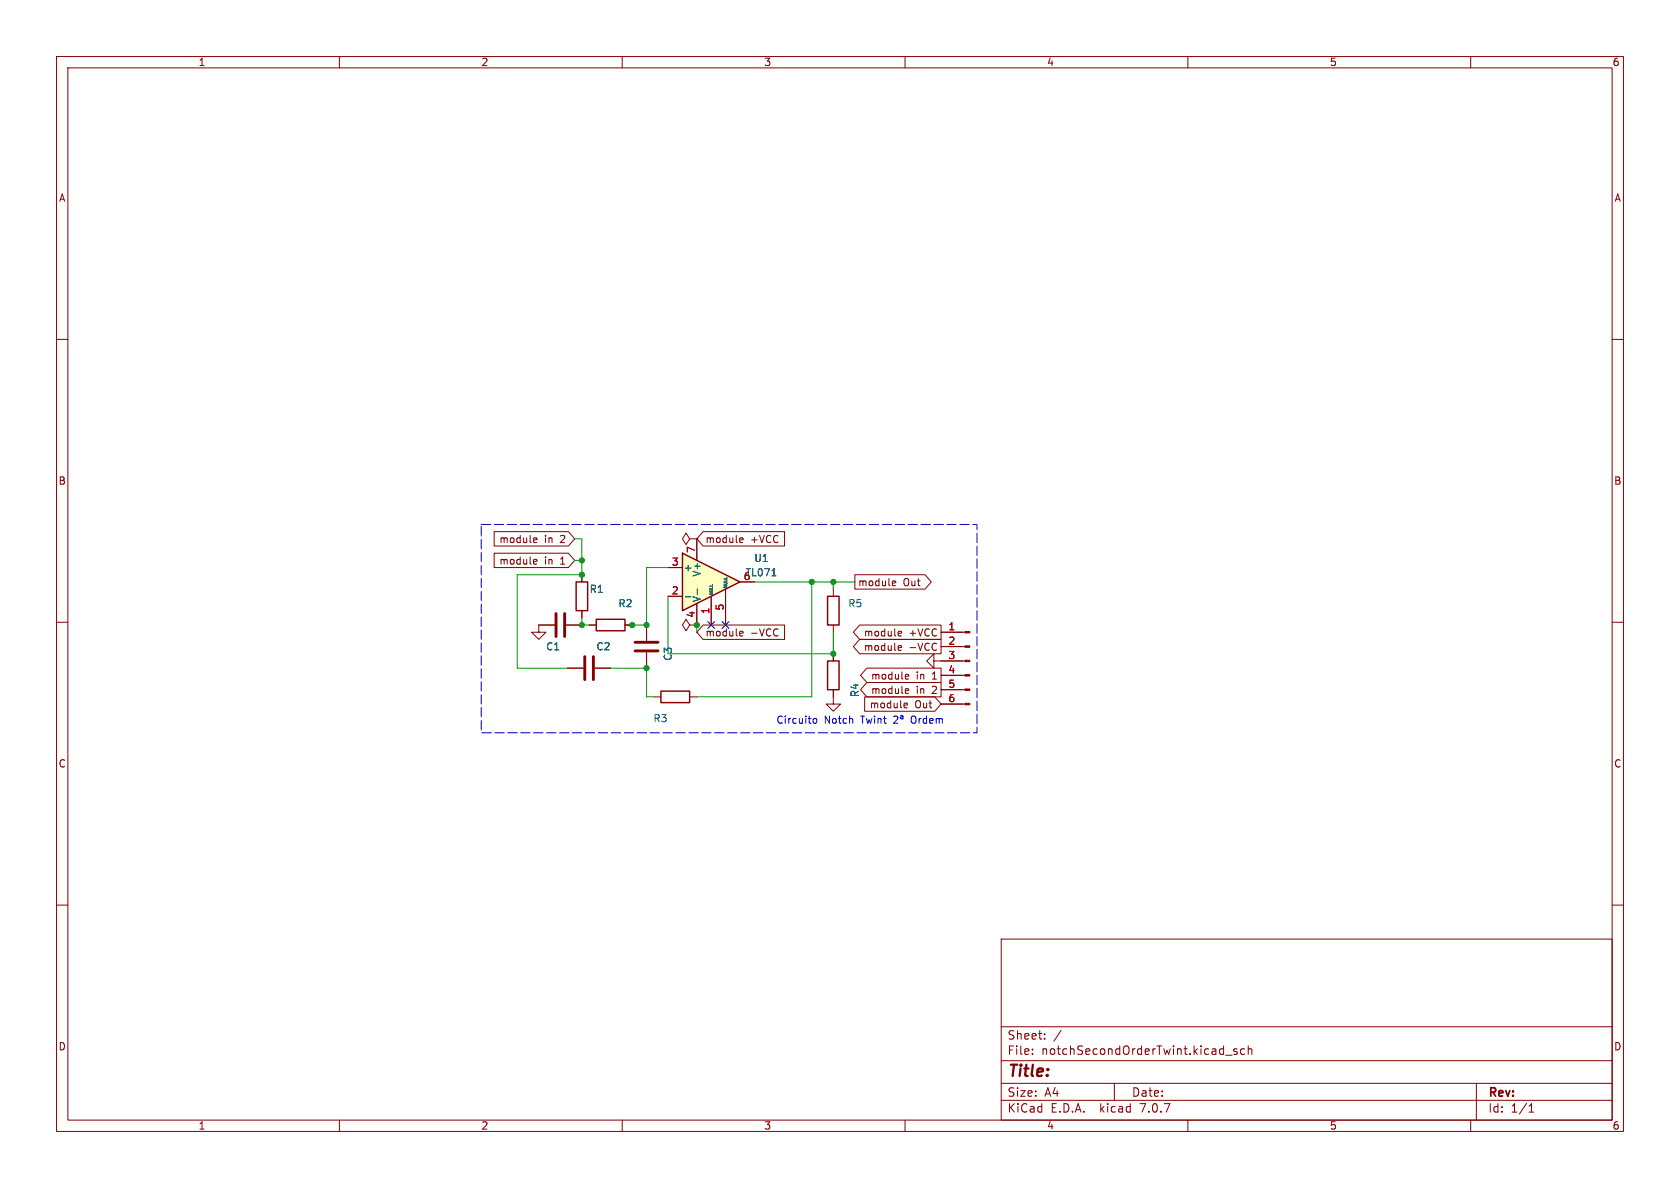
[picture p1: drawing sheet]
<svg xmlns="http://www.w3.org/2000/svg" width="297mm" height="210mm" viewBox="0 0 297 210" stroke-linecap="round" stroke-linejoin="round" font-family="sans-serif">
<g fill="none" stroke="#840000" stroke-width=".18">
<path d="M10 10h277v190h-277zM12 12h273v186h-273zM60 10v2M110 10v2M160 10v2M210 10v2M260 10v2M10 60h2M285 60h2M10 110h2M98 110.5h-2.8v1.3h1.3l-1.3 1.2-1.2-1.2h1.2M100.1 110.5h2.8"/>
<path d="M102.9 101.6v1.3M102.9 108v1.2M104.1 110.5h1.3M110.5 110.5h1.3M121.9 110.5l-.6-1-.7 1 .7 1 .6-1h1.3M123.2 110.5h.1M165.1 116.8v-1.2l-1.3 1.2 1.3 1.3v-1.3h5.5M166.4 119.4h4.2M166.4 114.3h4.2M166.4 111.8h4.2M285 110h2M147.3 123.2v1.3h1.3l-1.3 1.2-1.3-1.2h1.3"/>
<path d="M166.4 124.5h4.2M166.4 121.9h4.2M10 160h2M285 160h2M177 166h108v32h-108zM60 198v2M110 198v2M160 198v2M177 194.5h108M177 191.5h108M177 187.5h108M177 181.5h108"/>
<path d="M182.5 186.3v.1M182.5 185.5v.1M184.7 183.6v.1M184.7 182.8v.1M187.6 182.1l-1.3 2M197 191.5v3M210 198v2M216.7 186.5h1.1M218.7 185.5l-.4-.1-.2 .2 .1 .2 .5 .2v.3h-.6M220 185.5l-.4-.1-.3 .3v.4l.2 .2h.5M220.7 185.5l.2-.1 .3 .1 .1 .9M220.7 184.9v1.5"/>
<path d="M260 198v2M261 191.5v6.5M270.3 196.6h.9M270.3 195.5l.4-.4v1.5"/>
</g>
<path d="M101.9 102.9h2v5.1h-2zM105.4 109.5h5.1v2h-5.1z" fill="none" stroke="#840000" stroke-width=".25"/>
<path d="M98.3 108.5v4M99.8 108.5v4" fill="none" stroke="#840000" stroke-width=".51"/>
<g fill="#840000" stroke="#840000" stroke-width=".18">
<path d="M170.6 124.3h.8v.3h-.8z"/>
<path d="M170.6 121.8h.8v.2h-.8z"/>
<path d="M170.6 119.3h.8v.2h-.8z"/>
<path d="M170.6 116.7h.8v.3h-.8z"/>
<path d="M170.6 114.2h.8v.2h-.8z"/>
<path d="M170.6 111.6h.8v.3h-.8z"/>
</g>
<path d="M120.6 97.8l10.2 5.1-10.2 5.1z" fill="#ffffc2"/>
<path d="M120.6 97.8l10.2 5.1-10.2 5.1zM146.3 105.4h2v5.1h-2zM146.3 116.8h2v5.1h-2zM116.8 122.2h5.1v2h-5.1z" fill="none" stroke="#840000" stroke-width=".25"/>
<g fill="none" stroke="#840000" stroke-width=".18">
<path d="M87.4 94h13.1l1.1 1.3-1.1 1.2h-13.1zM87.4 97.8h13.1l1.1 1.3-1.1 1.2h-13.1zM94.5 95.1h.4v.3l-.6 .1M94.5 98.9h.4v.3l-.6 .1M94.9 95.9h-.4M94.9 99.7h-.4M121.9 95.3l-.6-1.1-.7 1.1 .7 1 .6-1h1.3M123.2 95.3h.1M123.2 95.3v3.8M124.3 94h14.4v2.5h-14.4l-1.1-1.2zM130.9 95.1h.4l.1 .3-.6 .1M131.3 95.9h-.4"/>
<path d="M95.2 110.5h2.8M100.1 110.5h2.8M100.3 118.1h2.8M102.9 101.6v1.3M102.9 108v1.2M104.1 110.5h1.3M105.2 118.1h2.7M110.5 110.5h1.3M114.3 110.5v2.8M114.3 115.3v2.8M118.1 105.4h2.5M118.1 100.3h2.5"/>
<path d="M123.2 110.5h.1M123.2 106.7v3.8M124.3 110.5h14.4v2.5h-14.4l-1.1-1.2zM125.7 105.4v5.1M128.3 104.1v6.4M130.8 102.9h2.5M130.9 111.6h.4l.1 .3-.6 .1M131.3 112.4h-.4M147.3 104.1v1.3M147.3 110.5v1.3M147.3 115.6v1.2M151.1 101.6h12.4l1.1 1.3-1.1 1.2h-12.4z"/>
<path d="M152 110.5h14.4v2.5h-14.4l-1.1-1.2zM152 113h14.4v2.6h-14.4l-1.1-1.3zM153.2 118.1h13.2v2.6h-13.2l-1.1-1.3zM157.9 102.7l.4 .1 .1 .2-.6 .1M158.3 103.5h-.4M159 111.6h.3l.1 .3-.6 .1M159 114.1l.3 .1 .1 .2-.6 .1M159.3 112.4h-.3M159.3 114.9l-.3 .1M160.2 119.2l.4 .1 .1 .2-.7 .1M160.6 120l-.4 .1M166.4 111.8h3.8"/>
<path d="M166.4 114.3h3.8M166.4 116.8h3.8M166.4 119.4h3.8M115.6 123.2h1.2M121.9 123.2h1.3M147.3 121.9v1.3M152.9 123.2h12.4l1.1 1.3-1.1 1.2h-12.4zM153.2 120.6h13.2v2.6h-13.2l-1.1-1.3zM160 124.3h.4v.3l-.6 .1M160.2 121.7l.4 .1 .1 .2-.7 .2M160.4 125.1h-.4M160.6 122.5l-.4 .1"/>
<path d="M166.4 121.9h3.8M166.4 124.5h3.8"/>
</g>
<path d="M121.2 105.5h.9M123.3 104.1v1M136.5 101.8h.7" fill="none" stroke="#006464" stroke-width=".18"/>
<path d="M103.4 116.1v4M104.9 116.1v4M112.3 113.5h4M112.3 115.1h4" fill="none" stroke="#840000" stroke-width=".51"/>
<path d="M143.8 127.1l.2-.1 .3 .1 .1 .5-.1 .2-.3 .1-.2-.2zM158 126.7l.5-.1 .2 .3-.8 1h.8M159.2 126.5h.4v.6M159.6 126.7h-.3l-.1 .2 .1 .2 .3-.1" fill="none" stroke="#0000c2" stroke-width=".18"/>
<path d="M85.1 92.7h87.6v36.8h-87.6v-36.8" fill="none" stroke="#0000c2" stroke-width=".18" stroke-dasharray="1.7 .6"/>
<path d="M101.6 99.1h1.3M101.6 95.3h1.3v6.3h-11.5v16.5h8.9M102.9 109.2v1.3h1.2M107.9 118.1h6.4v5.1h1.3M118.1 105.4v10.2h29.2v-3.8M118.1 100.3h-3.8v10.2h-3.8M123.2 110.5v1.3M133.3 102.9h17.8M143.5 102.9v20.3h-20.3M147.3 102.9v1.2" fill="none" stroke="#009600" stroke-width=".18"/>
<path d="M125.1 109.9l1.2 1.2M126.3 109.9l-1.2 1.2M127.7 109.9l1.2 1.2M128.9 109.9l-1.2 1.2" fill="none" stroke="#000084" stroke-width=".18"/>
<g fill="#009600" stroke="#009600" stroke-width=".18">
<circle cx="123.2" cy="110.5" r=".46"/>
<circle cx="114.3" cy="110.5" r=".46"/>
<circle cx="143.5" cy="102.9" r=".46"/>
<circle cx="147.3" cy="102.9" r=".46"/>
<circle cx="147.3" cy="115.6" r=".46"/>
<circle cx="114.3" cy="118.1" r=".46"/>
<circle cx="111.8" cy="110.5" r=".46"/>
<circle cx="102.9" cy="110.5" r=".46"/>
<circle cx="102.9" cy="101.6" r=".46"/>
<circle cx="102.9" cy="99.1" r=".46"/>
</g>
<text font-size="2.8" fill="#840000" x="178" y="190.9">Title:</text>
<g font-size="2.1" fill="#840000">
<text x="178" y="184">Sheet:</text>
<text x="178" y="186.7">File:</text>
<text x="184.1" y="186.7">notchSecondOrderTwint.kicad_sch</text>
<text x="178" y="196.9">KiCad</text>
<text x="178" y="194.1">Size:</text>
<text x="184.7" y="194.1">A4</text>
<text x="185.7" y="196.9">E.D.A.</text>
<text x="194.6" y="196.9">kicad</text>
<text x="200" y="194.1">Date:</text>
<text x="201.8" y="196.9">7.0.7</text>
<text x="263" y="194.3">Rev:</text>
<text x="263" y="196.9">Id:</text>
<text x="267.1" y="196.9">1/1</text>
</g>
<g font-size="1.8" fill="#840000">
<text x="35" y="11.9">1</text>
<text x="85" y="11.9">2</text>
<text x="135" y="11.9">3</text>
<text x="185" y="11.9">4</text>
<text x="235" y="11.9">5</text>
<text x="285" y="11.9">6</text>
<text x="10.3" y="35.9">A</text>
<text x="285.3" y="35.9">A</text>
<text x="10.3" y="85.9">B</text>
<text x="285.3" y="85.9">B</text>
<text x="88.2" y="96.2">module</text>
<text x="88.2" y="100">module</text>
<text x="96.2" y="96.2">in</text>
<text x="96.2" y="100">in</text>
<text x="99.2" y="96.2">2</text>
<text x="99.2" y="100">1</text>
<text x="124.6" y="96.2">module</text>
<text x="132.7" y="96.2">+VCC</text>
<text x="151.6" y="103.8">module</text>
<text x="159.7" y="103.8">Out</text>
<text x="124.6" y="112.7">module</text>
<text x="132.7" y="112.7">-VCC</text>
<text x="152.6" y="112.7">module</text>
<text x="160.7" y="112.7">+VCC</text>
<text x="152.6" y="115.3">module</text>
<text x="160.7" y="115.3">-VCC</text>
<text x="153.7" y="125.4">module</text>
<text x="153.9" y="120.3">module</text>
<text x="153.9" y="122.9">module</text>
<text x="161.7" y="125.4">Out</text>
<text x="162" y="120.3">in</text>
<text x="162" y="122.9">in</text>
<text x="164.9" y="120.3">1</text>
<text x="164.9" y="122.9">2</text>
<text x="10.3" y="135.9">C</text>
<text x="285.3" y="135.9">C</text>
<text x="10.3" y="185.9">D</text>
<text x="285.3" y="185.9">D</text>
<text x="35" y="199.9">1</text>
<text x="85" y="199.9">2</text>
<text x="135" y="199.9">3</text>
<text x="185" y="199.9">4</text>
<text x="235" y="199.9">5</text>
<text x="285" y="199.9">6</text>
</g>
<g font-size="1.8" fill="#a90000">
<text x="118.7" y="100.1">3</text>
<text x="122.9" y="97.9" transform="rotate(-90 122.9 97.9)">7</text>
<text x="118.7" y="105.2">2</text>
<text x="131.4" y="102.6">6</text>
<text x="122.9" y="109.3" transform="rotate(-90 122.9 109.3)">4</text>
<text x="125.5" y="108.7" transform="rotate(-90 125.5 108.7)">1</text>
<text x="128" y="108" transform="rotate(-90 128 108)">5</text>
<text x="167.6" y="111.5">1</text>
<text x="167.6" y="114">2</text>
<text x="167.6" y="116.6">3</text>
<text x="167.6" y="119.1">4</text>
<text x="167.6" y="121.7">5</text>
<text x="167.6" y="124.2">6</text>
</g>
<g font-size="1.8" fill="#006464">
<text x="120.8" y="101.2">+</text>
<text x="133.2" y="99.5">U1</text>
<text x="104.1" y="105">R1</text>
<text x="109.2" y="107.5">R2</text>
<text x="124.1" y="106.6" transform="rotate(-90 124.1 106.6)">V-</text>
<text x="124.1" y="102.1" transform="rotate(-90 124.1 102.1)">V+</text>
<text x="131.7" y="102.1">TL071</text>
<text x="149.9" y="107.5">R5</text>
<text x="96.4" y="115.2">C1</text>
<text x="105.3" y="115.2">C2</text>
<text x="119" y="116.9" transform="rotate(-90 119 116.9)">C3</text>
<text x="152" y="123.3" transform="rotate(-90 152 123.3)">R4</text>
<text x="115.4" y="127.9">R3</text>
</g>
<g font-size="1.8" fill="#0000c2">
<text x="137.2" y="128">Circuito</text>
<text x="145.7" y="128">Notch</text>
<text x="152.3" y="128">Twint</text>
<text x="161.6" y="128">Ordem</text>
</g>
<g font-size=".7" fill="#006464">
<text x="126.1" y="105.3" transform="rotate(-90 126.1 105.3)">NULL</text>
<text x="128.7" y="104" transform="rotate(-90 128.7 104)">NULL</text>
</g>
</svg>
